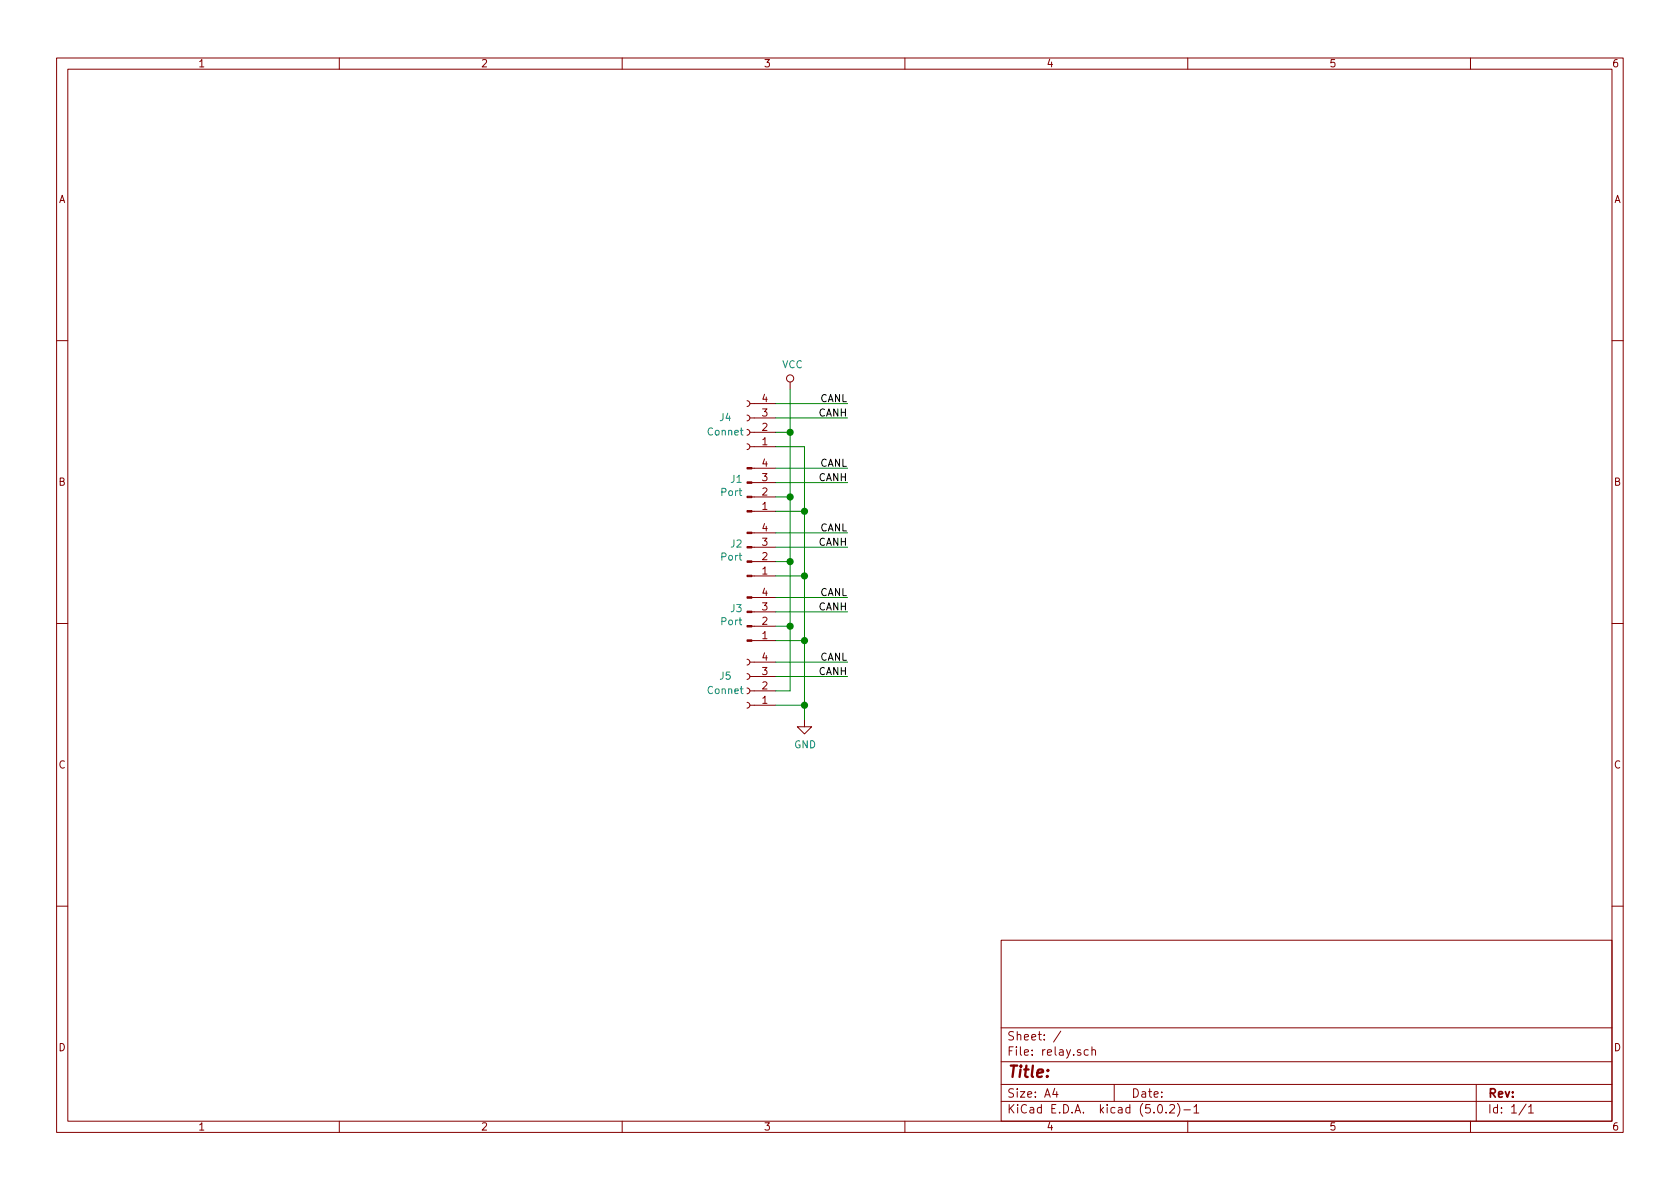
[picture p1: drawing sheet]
EESchema Schematic File Version 4
LIBS:relay-cache
EELAYER 26 0
EELAYER END
$Descr A4 11693 8268
encoding utf-8
Sheet 1 1
Title ""
Date ""
Rev ""
Comp ""
Comment1 ""
Comment2 ""
Comment3 ""
Comment4 ""
$EndDescr
$Comp
L Connector:Conn_01x04_Male J3
U 1 1
P 5200 4350
F 0 "J3" H 5172 4230 50  0000 R CNN
F 1 "Port" H 5172 4321 50  0000 R CNN
F 2 "KUTKiCad_footprint:JST_JQ_04JQ-BT_1x04_P2.5mm_Vertical" H 5200 4350 50  0001 C CNN
F 3 "http://www.jst-mfg.com/product/pdf/jpn/JQ.pdf" H 5200 4350 50  0001 C CNN
F 4 "Digikey" H 5200 4350 50  0001 C CNN "Agency"
F 5 "04JQ-BT" H 5200 4350 50  0001 C CNN "MPN"
F 6 "https://www.digikey.jp/product-detail/ja/jst-sales-america-inc/04JQ-BT/455-2967-ND/4918835" H 5200 4350 50  0001 C CNN "Link"
	1    5200 4350
	1    0    0    1   
$EndComp
$Comp
L power:GND #PWR0101
U 1 1
P 5600 5000
F 0 "#PWR0101" H 5600 4750 50  0001 C CNN
F 1 "GND" H 5605 4827 50  0000 C CNN
F 2 "" H 5600 5000 50  0001 C CNN
F 3 "" H 5600 5000 50  0001 C CNN
	1    5600 5000
	1    0    0    -1  
$EndComp
Text Label 5900 4250 2    50   ~ 0
CANH
Text Label 5900 4150 2    50   ~ 0
CANL
$Comp
L Connector:Conn_01x04_Male J2
U 1 1
P 5200 3900
F 0 "J2" H 5172 3780 50  0000 R CNN
F 1 "Port" H 5172 3871 50  0000 R CNN
F 2 "KUTKiCad_footprint:JST_JQ_04JQ-BT_1x04_P2.5mm_Vertical" H 5200 3900 50  0001 C CNN
F 3 "http://www.jst-mfg.com/product/pdf/jpn/JQ.pdf" H 5200 3900 50  0001 C CNN
F 4 "Digikey" H 5200 3900 50  0001 C CNN "Agency"
F 5 "04JQ-BT" H 5200 3900 50  0001 C CNN "MPN"
F 6 "https://www.digikey.jp/product-detail/ja/jst-sales-america-inc/04JQ-BT/455-2967-ND/4918835" H 5200 3900 50  0001 C CNN "Link"
	1    5200 3900
	1    0    0    1   
$EndComp
Text Label 5900 3800 2    50   ~ 0
CANH
Text Label 5900 3700 2    50   ~ 0
CANL
$Comp
L Connector:Conn_01x04_Male J1
U 1 1
P 5200 3450
F 0 "J1" H 5172 3330 50  0000 R CNN
F 1 "Port" H 5172 3421 50  0000 R CNN
F 2 "KUTKiCad_footprint:JST_JQ_04JQ-BT_1x04_P2.5mm_Vertical" H 5200 3450 50  0001 C CNN
F 3 "http://www.jst-mfg.com/product/pdf/jpn/JQ.pdf" H 5200 3450 50  0001 C CNN
F 4 "Digikey" H 5200 3450 50  0001 C CNN "Agency"
F 5 "04JQ-BT" H 5200 3450 50  0001 C CNN "MPN"
F 6 "https://www.digikey.jp/product-detail/ja/jst-sales-america-inc/04JQ-BT/455-2967-ND/4918835" H 5200 3450 50  0001 C CNN "Link"
	1    5200 3450
	1    0    0    1   
$EndComp
$Comp
L power:VCC #PWR0102
U 1 1
P 5500 2700
F 0 "#PWR0102" H 5500 2550 50  0001 C CNN
F 1 "VCC" H 5517 2873 50  0000 C CNN
F 2 "" H 5500 2700 50  0001 C CNN
F 3 "" H 5500 2700 50  0001 C CNN
	1    5500 2700
	1    0    0    -1  
$EndComp
Wire Wire Line
	5400 3450 5500 3450
Text Label 5900 3350 2    50   ~ 0
CANH
Text Label 5900 3250 2    50   ~ 0
CANL
Wire Wire Line
	5400 3900 5500 3900
Wire Wire Line
	5500 3900 5500 3450
Connection ~ 5500 3450
Wire Wire Line
	5400 4350 5500 4350
Wire Wire Line
	5500 4350 5500 3900
Connection ~ 5500 3900
Wire Wire Line
	5400 4450 5600 4450
Wire Wire Line
	5400 4000 5600 4000
Wire Wire Line
	5600 4000 5600 4450
Connection ~ 5600 4450
Wire Wire Line
	5400 3550 5600 3550
Wire Wire Line
	5600 3550 5600 4000
Connection ~ 5600 4000
Wire Wire Line
	5400 3250 5900 3250
Wire Wire Line
	5400 3700 5900 3700
Wire Wire Line
	5400 3350 5900 3350
Wire Wire Line
	5400 3800 5900 3800
Wire Wire Line
	5400 4150 5900 4150
Wire Wire Line
	5400 4250 5900 4250
$Comp
L Connector:Conn_01x04_Female J5
U 1 1
P 5200 4800
F 0 "J5" H 5350 4700 50  0000 C CNN
F 1 "Connet" H 5350 4800 50  0000 C CNN
F 2 "Connector_PinHeader_2.00mm:PinHeader_1x04_P2.00mm_Vertical_SMD_Pin1Left" H 5200 4800 50  0001 C CNN
F 3 "~" H 5200 4800 50  0001 C CNN
	1    5200 4800
	-1   0    0    1   
$EndComp
$Comp
L Connector:Conn_01x04_Female J4
U 1 1
P 5200 3000
F 0 "J4" H 5350 2900 50  0000 C CNN
F 1 "Connet" H 5350 3000 50  0000 C CNN
F 2 "Connector_PinHeader_2.00mm:PinHeader_1x04_P2.00mm_Vertical_SMD_Pin1Right" H 5200 3000 50  0001 C CNN
F 3 "~" H 5200 3000 50  0001 C CNN
	1    5200 3000
	-1   0    0    1   
$EndComp
Wire Wire Line
	5500 2700 5500 3000
Wire Wire Line
	5400 4900 5600 4900
Wire Wire Line
	5600 4900 5600 5000
Wire Wire Line
	5600 4450 5600 4900
Connection ~ 5600 4900
Wire Wire Line
	5500 4350 5500 4800
Wire Wire Line
	5500 4800 5400 4800
Connection ~ 5500 4350
Text Label 5900 2900 2    50   ~ 0
CANH
Text Label 5900 2800 2    50   ~ 0
CANL
Wire Wire Line
	5400 2800 5900 2800
Wire Wire Line
	5400 2900 5900 2900
Wire Wire Line
	5400 3000 5500 3000
Connection ~ 5500 3000
Wire Wire Line
	5500 3000 5500 3450
Wire Wire Line
	5400 3100 5600 3100
Wire Wire Line
	5600 3100 5600 3550
Connection ~ 5600 3550
Text Label 5900 4700 2    50   ~ 0
CANH
Text Label 5900 4600 2    50   ~ 0
CANL
Wire Wire Line
	5400 4600 5900 4600
Wire Wire Line
	5400 4700 5900 4700
$EndSCHEMATC
